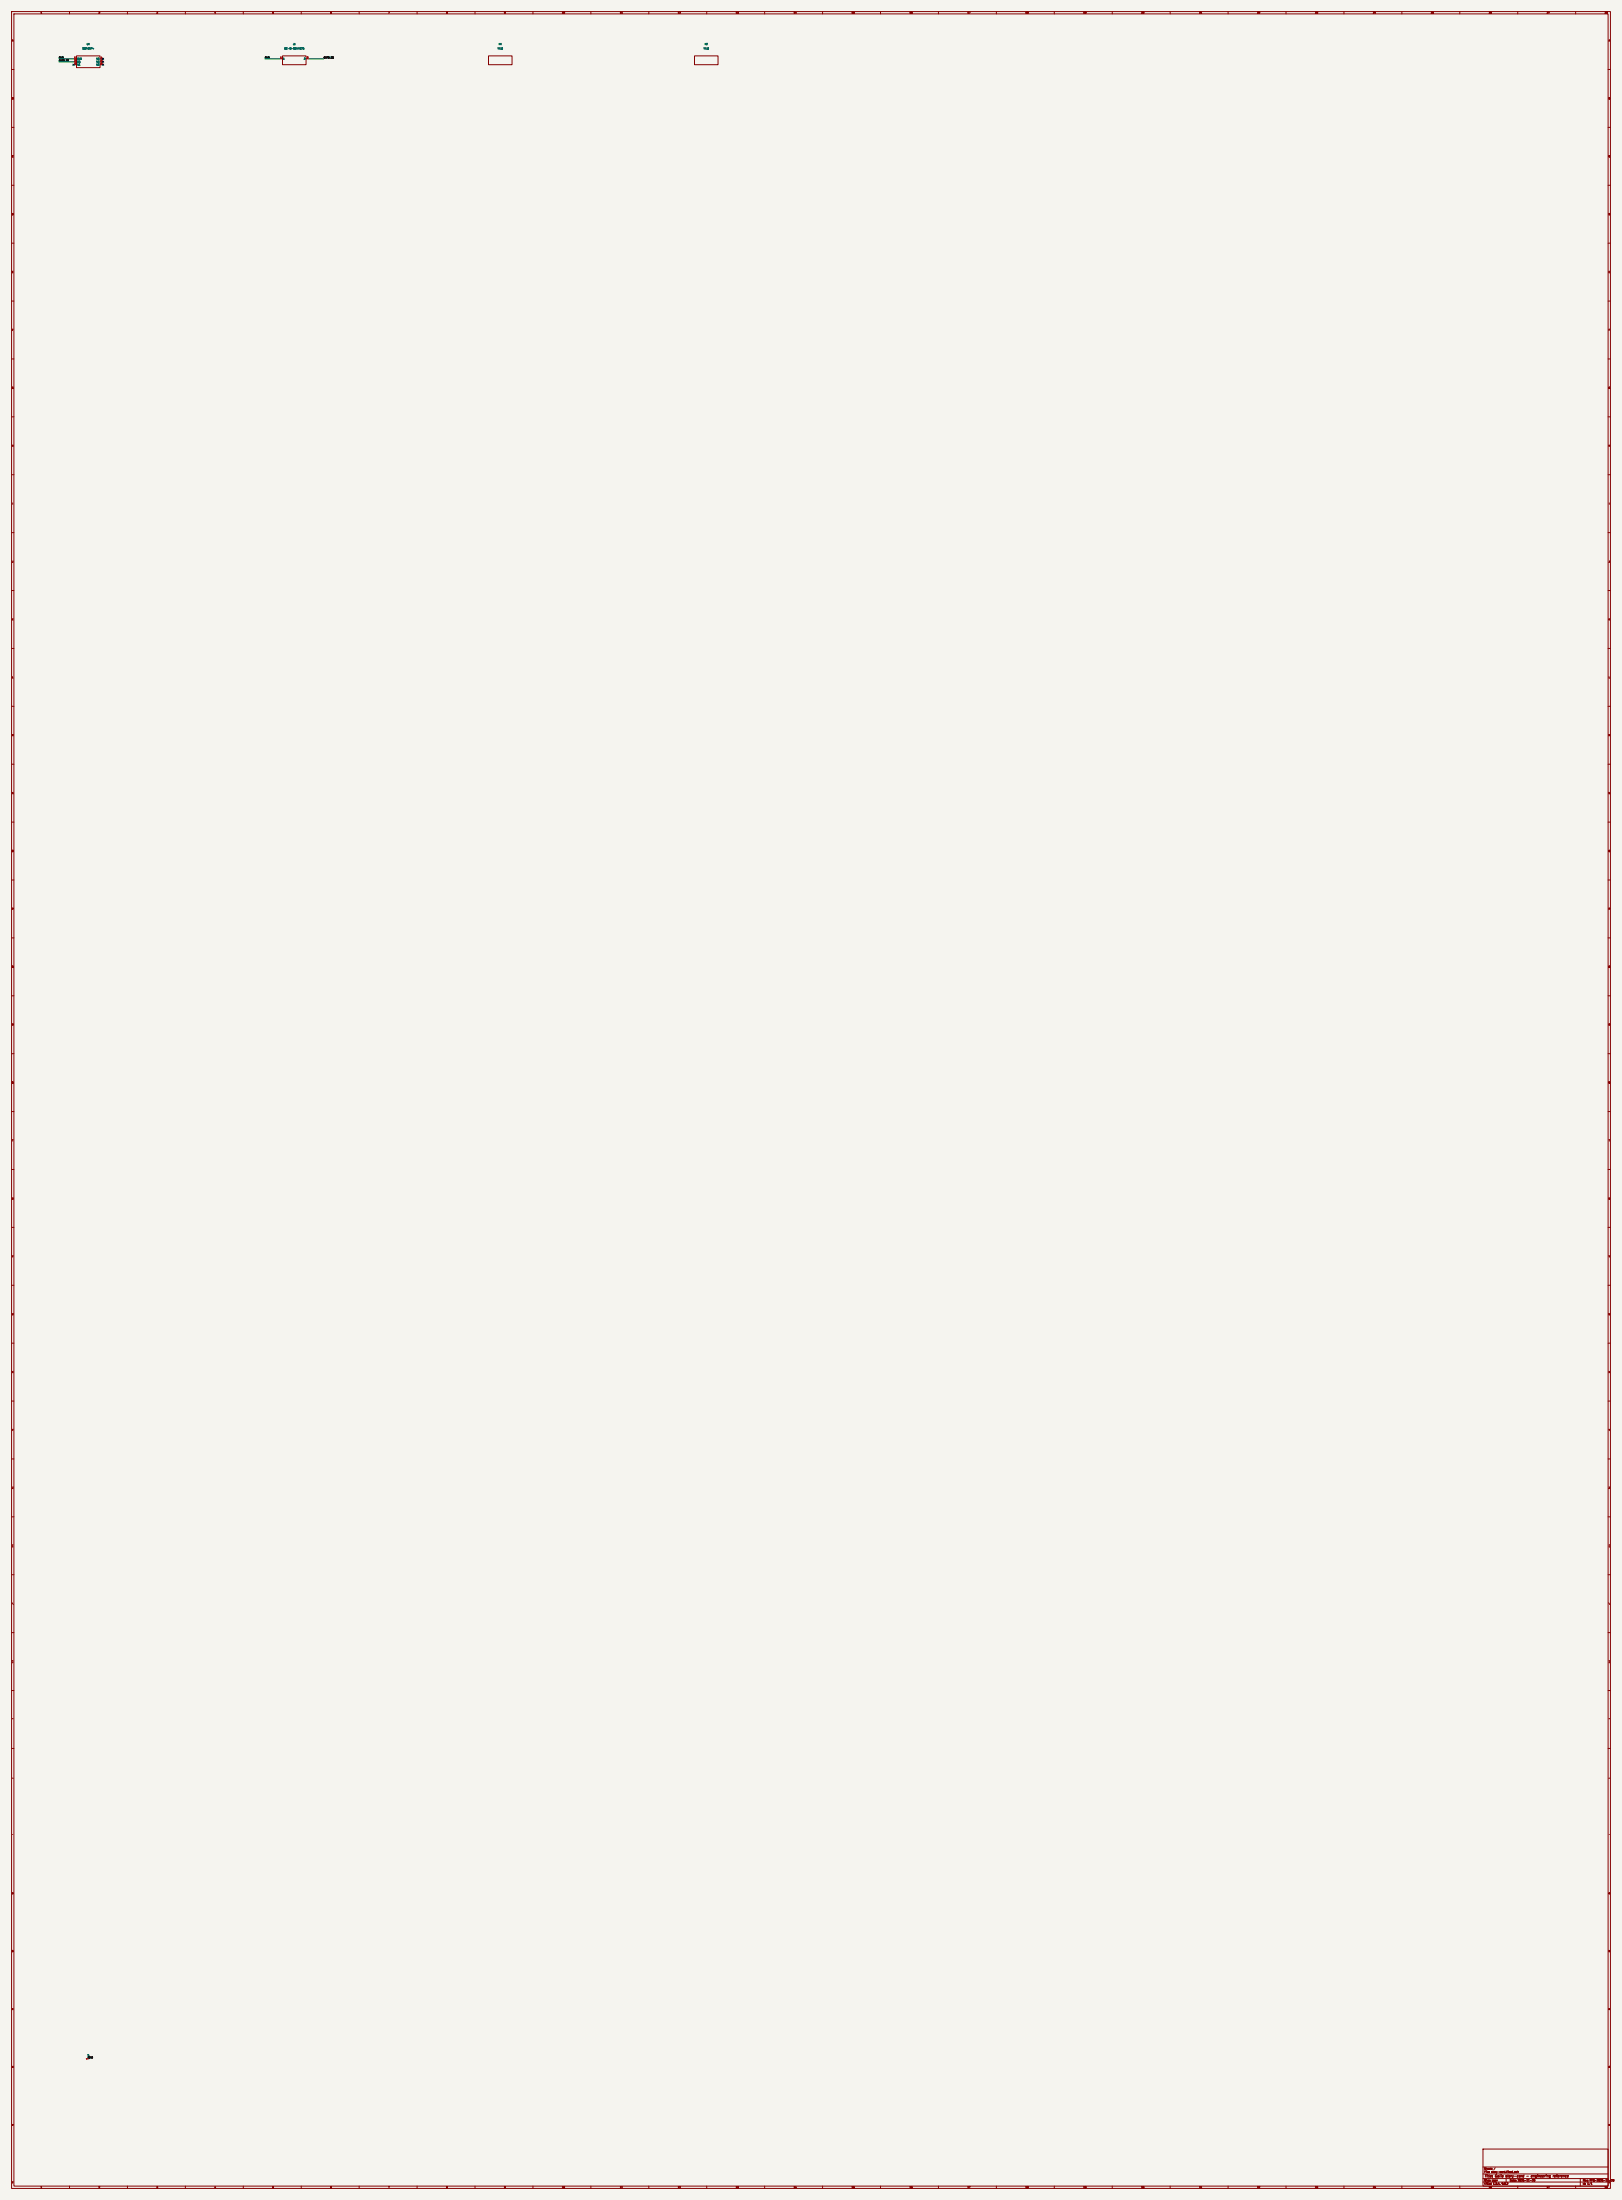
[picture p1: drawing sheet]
(kicad_sch (version 20250114) (generator "eeschema") (paper "User" 1400 1900) (title_block (title "Galia story-card - engineering reference") (rev "RFQ-2026-11-20") (date "2026-11-20"))
(lib_symbols (symbol "Compact:U1" (pin_names (offset .508)) (in_bom yes) (on_board yes) (property "Reference" "U1" (at 0.0 6.35 0) (effects (font (size 1.27 1.27))))(property "Value" "DS2401P+" (at 0.0 8.89 0) (effects (font (size 1.27 1.27))))(symbol "U1_0_1" (rectangle (start -10.16 2.54) (end 10.16 -7.62) (stroke (width .254) (type default)) (fill (type none))))(symbol "U1_1_1" (pin power_in line (at -12.7 0.0 0) (length 2.54) (name "GND" (effects (font (size 1.27 1.27)))) (number "1" (effects (font (size 1.27 1.27)))))(pin bidirectional line (at -12.7 -2.54 0) (length 2.54) (name "DQ" (effects (font (size 1.27 1.27)))) (number "2" (effects (font (size 1.27 1.27)))))(pin passive line (at -12.7 -5.08 0) (length 2.54) (name "NC" (effects (font (size 1.27 1.27)))) (number "3" (effects (font (size 1.27 1.27)))))(pin passive line (at 12.7 0.0 180) (length 2.54) (name "NC" (effects (font (size 1.27 1.27)))) (number "4" (effects (font (size 1.27 1.27)))))(pin passive line (at 12.7 -2.54 180) (length 2.54) (name "NC" (effects (font (size 1.27 1.27)))) (number "5" (effects (font (size 1.27 1.27)))))(pin passive line (at 12.7 -5.08 180) (length 2.54) (name "NC" (effects (font (size 1.27 1.27)))) (number "6" (effects (font (size 1.27 1.27)))))))(symbol "Compact:J1" (pin_names (offset .508)) (in_bom yes) (on_board yes) (property "Reference" "J1" (at 0.0 6.35 0) (effects (font (size 1.27 1.27))))(property "Value" "OC-ID-CONTACTS" (at 0.0 8.89 0) (effects (font (size 1.27 1.27))))(symbol "J1_0_1" (rectangle (start -10.16 2.54) (end 10.16 -5.08) (stroke (width .254) (type default)) (fill (type none))))(symbol "J1_1_1" (pin passive line (at -12.7 0.0 0) (length 2.54) (name "1" (effects (font (size 1.27 1.27)))) (number "1" (effects (font (size 1.27 1.27)))))(pin passive line (at 12.7 0.0 180) (length 2.54) (name "2" (effects (font (size 1.27 1.27)))) (number "2" (effects (font (size 1.27 1.27)))))))(symbol "Compact:H1" (pin_names (offset .508)) (in_bom no) (on_board yes) (property "Reference" "H1" (at 0.0 6.35 0) (effects (font (size 1.27 1.27))))(property "Value" "M1.6" (at 0.0 8.89 0) (effects (font (size 1.27 1.27))))(symbol "H1_0_1" (rectangle (start -10.16 2.54) (end 10.16 -5.08) (stroke (width .254) (type default)) (fill (type none))))(symbol "H1_1_1" ))(symbol "Compact:H2" (pin_names (offset .508)) (in_bom no) (on_board yes) (property "Reference" "H2" (at 0.0 6.35 0) (effects (font (size 1.27 1.27))))(property "Value" "M1.6" (at 0.0 8.89 0) (effects (font (size 1.27 1.27))))(symbol "H2_0_1" (rectangle (start -10.16 2.54) (end 10.16 -5.08) (stroke (width .254) (type default)) (fill (type none))))(symbol "H2_1_1" ))(symbol "Compact:FLAG0" (power) (in_bom no) (on_board no) (property "Reference" "#FLG1" (at 0.0 0.0 0) (effects (font (size 1.27 1.27)) (hide yes)))(property "Value" "PWR_FLAG" (at 0.0 0.0 0) (effects (font (size 1.27 1.27)) (hide yes)))(symbol "FLAG0_1_1" (pin power_out line (at 0.0 0.0 90) (length 0) (name "pwr" (effects (font (size 1.27 1.27)))) (number "1" (effects (font (size 1.27 1.27))))))))
(symbol (lib_id "Compact:U1") (at 76.2 50.8 0) (unit 1) (in_bom yes) (on_board yes) (dnp no)(property "Reference" "U1" (at 76.2 38.1 0) (effects (font (size 1.27 1.27))))(property "Value" "DS2401P+" (at 76.2 41.91 0) (effects (font (size 1.27 1.27))))(property "Footprint" "Package_SO_J-Lead:TSOC-6_3.76x3.94mm_P1.27mm" (at 76.2 50.8 0) (effects (font (size 1.27 1.27)) (hide yes)))(property "Datasheet" "https://www.analog.com/media/en/technical-documentation/data-sheets/ds2401.pdf" (at 76.2 50.8 0) (effects (font (size 1.27 1.27)) (hide yes)))(pin "1")(pin "2")(pin "3")(pin "4")(pin "5")(pin "6"))
(wire (pts (xy 63.5 50.8) (xy 50.8 50.8)) (stroke (width 0) (type default)))
(label "GND" (at 50.8 50.8 0) (effects (font (size 1.27 1.27)) (justify left bottom)))
(wire (pts (xy 63.5 53.34) (xy 50.8 53.34)) (stroke (width 0) (type default)))
(label "CARD_DQ" (at 50.8 53.34 0) (effects (font (size 1.27 1.27)) (justify left bottom)))
(no_connect (at 63.5 55.88))
(no_connect (at 88.9 50.8))
(no_connect (at 88.9 53.34))
(no_connect (at 88.9 55.88))
(symbol (lib_id "Compact:J1") (at 254.0 50.8 0) (unit 1) (in_bom yes) (on_board yes) (dnp no)(property "Reference" "J1" (at 254.0 38.1 0) (effects (font (size 1.27 1.27))))(property "Value" "OC-ID-CONTACTS" (at 254.0 41.91 0) (effects (font (size 1.27 1.27))))(property "Footprint" "Compact:ContactPads_Bottom" (at 254.0 50.8 0) (effects (font (size 1.27 1.27)) (hide yes)))(property "Datasheet" "selective hard-gold contact drawing; no audio storage" (at 254.0 50.8 0) (effects (font (size 1.27 1.27)) (hide yes)))(pin "1")(pin "2"))
(wire (pts (xy 241.3 50.8) (xy 228.6 50.8)) (stroke (width 0) (type default)))
(label "GND" (at 228.6 50.8 0) (effects (font (size 1.27 1.27)) (justify left bottom)))
(wire (pts (xy 266.7 50.8) (xy 279.4 50.8)) (stroke (width 0) (type default)))
(label "CARD_DQ" (at 279.4 50.8 0) (effects (font (size 1.27 1.27)) (justify left bottom)))
(symbol (lib_id "Compact:H1") (at 431.8 50.8 0) (unit 1) (in_bom no) (on_board yes) (dnp no)(property "Reference" "H1" (at 431.8 38.1 0) (effects (font (size 1.27 1.27))))(property "Value" "M1.6" (at 431.8 41.91 0) (effects (font (size 1.27 1.27))))(property "Footprint" "Compact:Mount_M1_6" (at 431.8 50.8 0) (effects (font (size 1.27 1.27)) (hide yes)))(property "Datasheet" "" (at 431.8 50.8 0) (effects (font (size 1.27 1.27)) (hide yes))))
(symbol (lib_id "Compact:H2") (at 609.6 50.8 0) (unit 1) (in_bom no) (on_board yes) (dnp no)(property "Reference" "H2" (at 609.6 38.1 0) (effects (font (size 1.27 1.27))))(property "Value" "M1.6" (at 609.6 41.91 0) (effects (font (size 1.27 1.27))))(property "Footprint" "Compact:Mount_M1_6" (at 609.6 50.8 0) (effects (font (size 1.27 1.27)) (hide yes)))(property "Datasheet" "" (at 609.6 50.8 0) (effects (font (size 1.27 1.27)) (hide yes))))
(symbol (lib_id "Compact:FLAG0") (at 76.2 1778.0 0) (unit 1) (in_bom no) (on_board no) (dnp no)(property "Reference" "#FLG1" (at 76.2 1778.0 0) (effects (font (size 1.27 1.27)) (hide yes)))(property "Value" "PWR_FLAG" (at 76.2 1778.0 0) (effects (font (size 1.27 1.27)) (hide yes)))(pin "1"))
(label "GND" (at 76.2 1778.0 0) (effects (font (size 1.27 1.27)) (justify left bottom)))
(sheet_instances (path "" (page "1"))) (embedded_fonts no))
